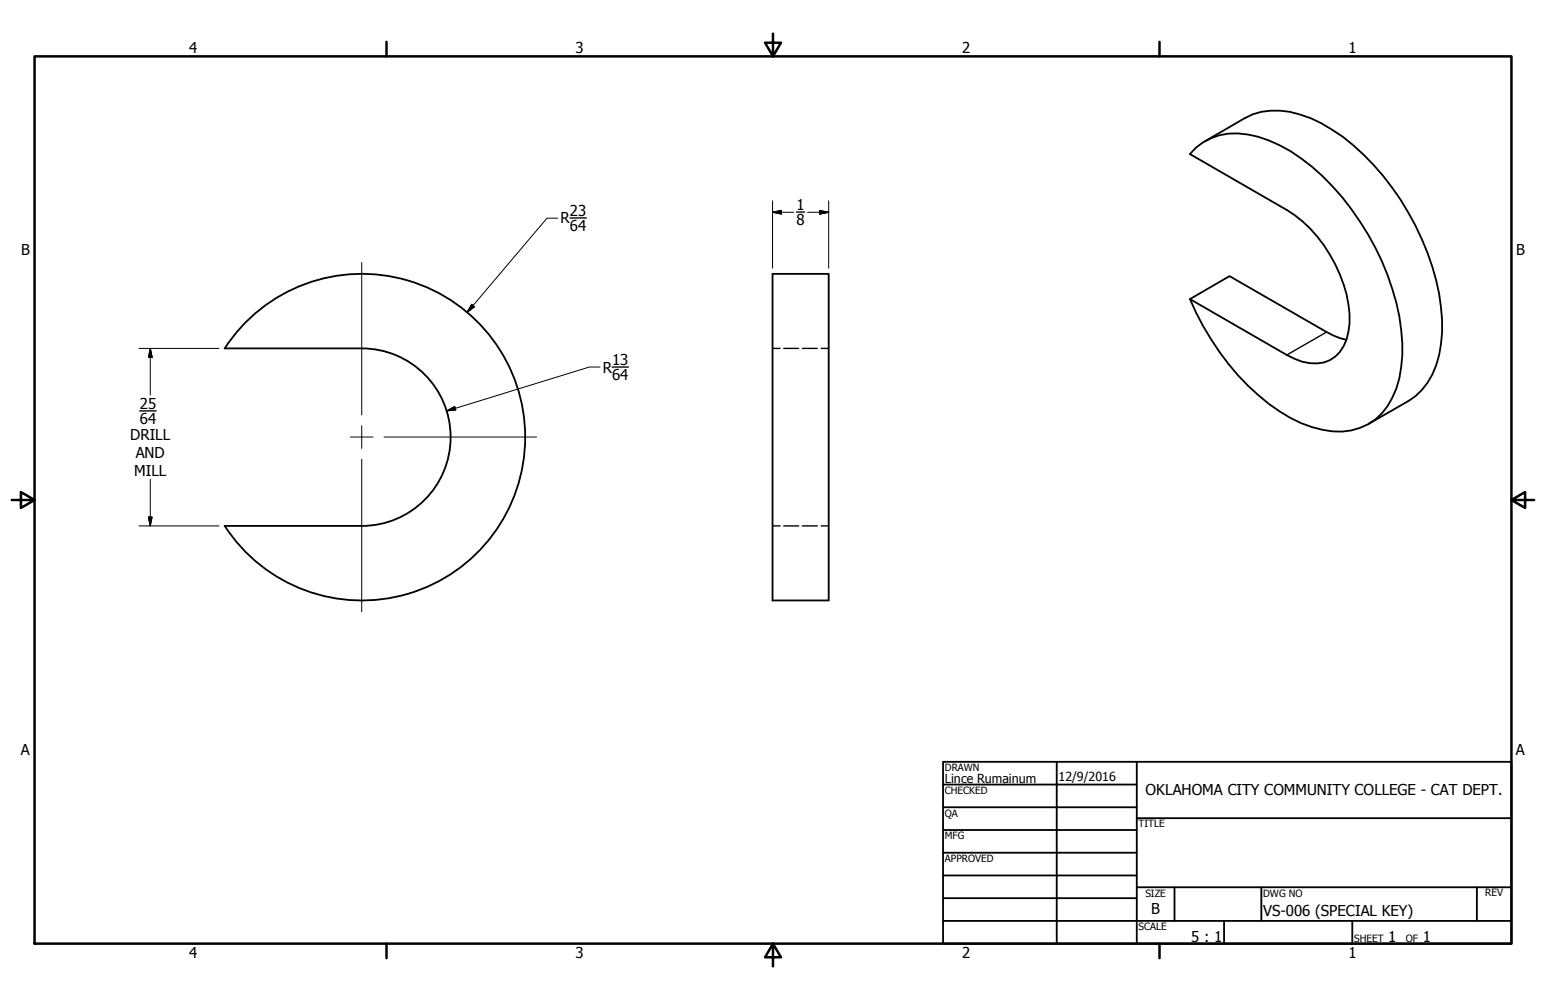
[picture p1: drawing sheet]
<svg xmlns="http://www.w3.org/2000/svg" width="432mm" height="279mm" viewBox="0 0 432 279" stroke-linecap="round" stroke-linejoin="round" font-family="sans-serif">
<!-- layer: Visible (ANSI) -->
<path d="M215.8 76.5h15.7v91.3h-15.7zM62.7 97.3h38.4a24.8 24.8 0 0 1 24.8 24.8 24.8 24.8 0 0 1-24.8 24.8h-38.4M62.8 97.3a45.6 45.6 0 0 1 68.2-9.6 45.6 45.6 0 0 1 0 68.9 45.6 45.6 0 0 1-68.2-9.7M332.4 83.6l27 15.6" fill="none" stroke="#000" stroke-width=".51"/>
<!-- layer: Hidden (ANSI) -->
<path d="M215.8 97.3h2.1M218.9 97.3h4.2M224.1 97.3h4.2M229.4 97.3h2.1M215.8 146.9h2.1M218.9 146.9h4.2M224.1 146.9h4.2M229.4 146.9h2.1" fill="none" stroke="#000" stroke-width=".38"/>
<!-- layer: Visible Narrow (ANSI) -->
<path d="M370.5 92.8l-11.1 6.4" fill="none" stroke="#000" stroke-width=".38"/>
<path d="M336.6 39.4l11.1-6.4a19.2 19.2 0 0 1 15.4-1 47.9 47.9 0 0 1 20.4 14 74.1 74.1 0 0 1 19 39.9 34.7 34.7 0 0 1-2.5 18.7 17.5 17.5 0 0 1-6.7 7.5l-11 6.3M376 94.9l-1.7-.4-3.8-1.7-27.1-15.6-11 6.4a70.9 70.9 0 0 0 25 31.3 30.8 30.8 0 0 0 17.4 5.7 16 16 0 0 0 14.1-9.5 34.4 34.4 0 0 0 2.5-18.9 73.3 73.3 0 0 0-28-47.9 33.9 33.9 0 0 0-17.6-7 16.1 16.1 0 0 0-13.4 5.8l27 15.6a39.3 39.3 0 0 1 17.5 29.1 14 14 0 0 1-4 11.8 10.7 10.7 0 0 1-11.3 .7l-2.2-1.1" fill="none" stroke="#000" stroke-width=".51"/>
<!-- layer: Border (ANSI) -->
<path d="M9.7 15.7h412.4v248h-412.4zM107.9 11.7v4M215.9 9.4v6.3l-2.2-3.8h4.4l-2.2 3.8M323.8 11.7v4M3.3 139.7h6.4l-3.9-2.2v4.4l3.9-2.2M422.1 139.7l3.9 2.2v-4.4l-3.9 2.2h6.4M107.9 263.7v4M215.9 263.7l2.2 3.8h-4.4l2.2-3.8v6.3M323.8 263.7v4" fill="none" stroke="#000" stroke-width=".7"/>
<!-- layer: Title (ANSI) -->
<g fill="none" stroke="#000" stroke-width=".51">
<path d="M263.4 212.9h158.7v50.8h-158.7zM263.4 219.2h54.1M295.1 212.9v50.8M317.5 212.9v50.8M263.4 225.6h54.1M263.4 231.9h54.1M263.4 238.3h54.1M317.5 228.6h104.6M263.4 244.6h54.1M263.4 251h54.1M263.4 257.3h158.7M317.5 247.9h104.6"/>
<path d="M328 247.9v9.4M341.9 257.3v6.4M352.3 247.9v9.4M377.7 257.3v6.4M412.5 247.9v9.4"/>
</g>
<!-- layer: Dimension (ANSI) -->
<path d="M222.4 59.2h2.3M159.2 60.9h4.6M39.1 114.8h4.5M170.9 102.6h4.6" fill="none" stroke="#000" stroke-width=".38"/>
<g fill="none" stroke="#000" stroke-width=".28">
<path d="M215.8 59.3l2.4-.5v1zM215.8 59.3h5.9M215.8 56.1v18.8M225.6 59.3h5.9M228.9 58.8l2.6 .5-2.6 .5zM231.5 56.1v18.8M155.8 61h-3l-22.3 26.2M38.8 97.3h22.4M42 97.3l.5 2.5h-1zM42 97.3v13.1M131.8 85l.7 .7-2 1.5zM124.8 114.8l2.2-1.2 .3 1z"/>
<path d="M167.6 102.6h-3l-39.8 12.2M42 133.9v13M38.8 146.9h22.4M41.5 144.5h1l-.5 2.4z"/>
</g>
<path d="M215.8 59.3l2.4-.5zM215.8 59.3l2.4-.5v1zM228.9 59.8l2.6-.5zM228.9 58.8l2.6 .5-2.6 .5zM42 97.3l.5 2.5zM42 97.3l.5 2.5h-1zM131.8 85l-1.3 2.2zM131.8 85l.7 .7-2 1.5zM124.8 114.8l2.2-1.2zM124.8 114.8l2.2-1.2 .3 1zM41.5 144.5l.5 2.4zM41.5 144.5h1l-.5 2.4z" fill="#000" stroke="#000" stroke-width=".28"/>
<!-- layer: Center Mark (ANSI) -->
<path d="M101 73.3v42.7M101 118.9v3.2h-3.1M101 128.3v42.6M104.2 122.1h-3.2v3.2M107.3 122.1h42.6" fill="none" stroke="#000" stroke-width=".28"/>
<g font-size="4.2">
<text x="52.8" y="14.7">4</text>
<text x="160.8" y="14.7">3</text>
<text x="268.7" y="14.7">2</text>
<text x="376.7" y="14.7">1</text>
<text x="222.4" y="58.7">1</text>
<text x="156.6" y="62.4">R</text>
<text x="159.2" y="60.4">23</text>
<text x="159.2" y="64.5">64</text>
<text x="222.4" y="62.9">8</text>
<text x="5.9" y="71.4">B</text>
<text x="423.5" y="71.4">B</text>
<text x="168.3" y="104.1">R</text>
<text x="170.9" y="102">13</text>
<text x="170.9" y="106.2">64</text>
<text x="39.1" y="114.3">25</text>
<text x="39.1" y="118.4">64</text>
<text x="36.4" y="123.1">DRILL</text>
<text x="37.9" y="128.1">AND</text>
<text x="37.5" y="133.1">MILL</text>
<text x="5.8" y="211.1">A</text>
<text x="423.4" y="211.1">A</text>
<text x="320" y="222.2">OKLAHOMA CITY COMMUNITY COLLEGE - CAT DEPT.</text>
<text x="321.5" y="255.4">B</text>
<text x="352.8" y="256">VS-006 (SPECIAL KEY)</text>
<text x="332.7" y="263.1">5 : 1</text>
<text x="387.7" y="263.1">1</text>
<text x="397.4" y="263.1">1</text>
<text x="52.8" y="267.7">4</text>
<text x="160.8" y="267.7">3</text>
<text x="268.7" y="267.7">2</text>
<text x="376.7" y="267.7">1</text>
</g>
<g font-size="3.5">
<text x="263.9" y="218.6">Lince Rumainum</text>
<text x="295.7" y="218.1">12/9/2016</text>
</g>
<g font-size="2.8">
<text x="263.9" y="215.4">DRAWN</text>
<text x="263.9" y="221.8">CHECKED</text>
<text x="263.9" y="228.2">QA</text>
<text x="318" y="231.1">TITLE</text>
<text x="263.9" y="234.5">MFG</text>
<text x="263.9" y="240.9">APPROVED</text>
<text x="319.9" y="250.5">SIZE</text>
<text x="352.8" y="250.5">DWG NO</text>
<text x="414.8" y="250.4">REV</text>
<text x="318" y="259.9">SCALE</text>
<text x="378.2" y="263.1">SHEET</text>
<text x="392.6" y="263.1">OF</text>
</g>
</svg>
